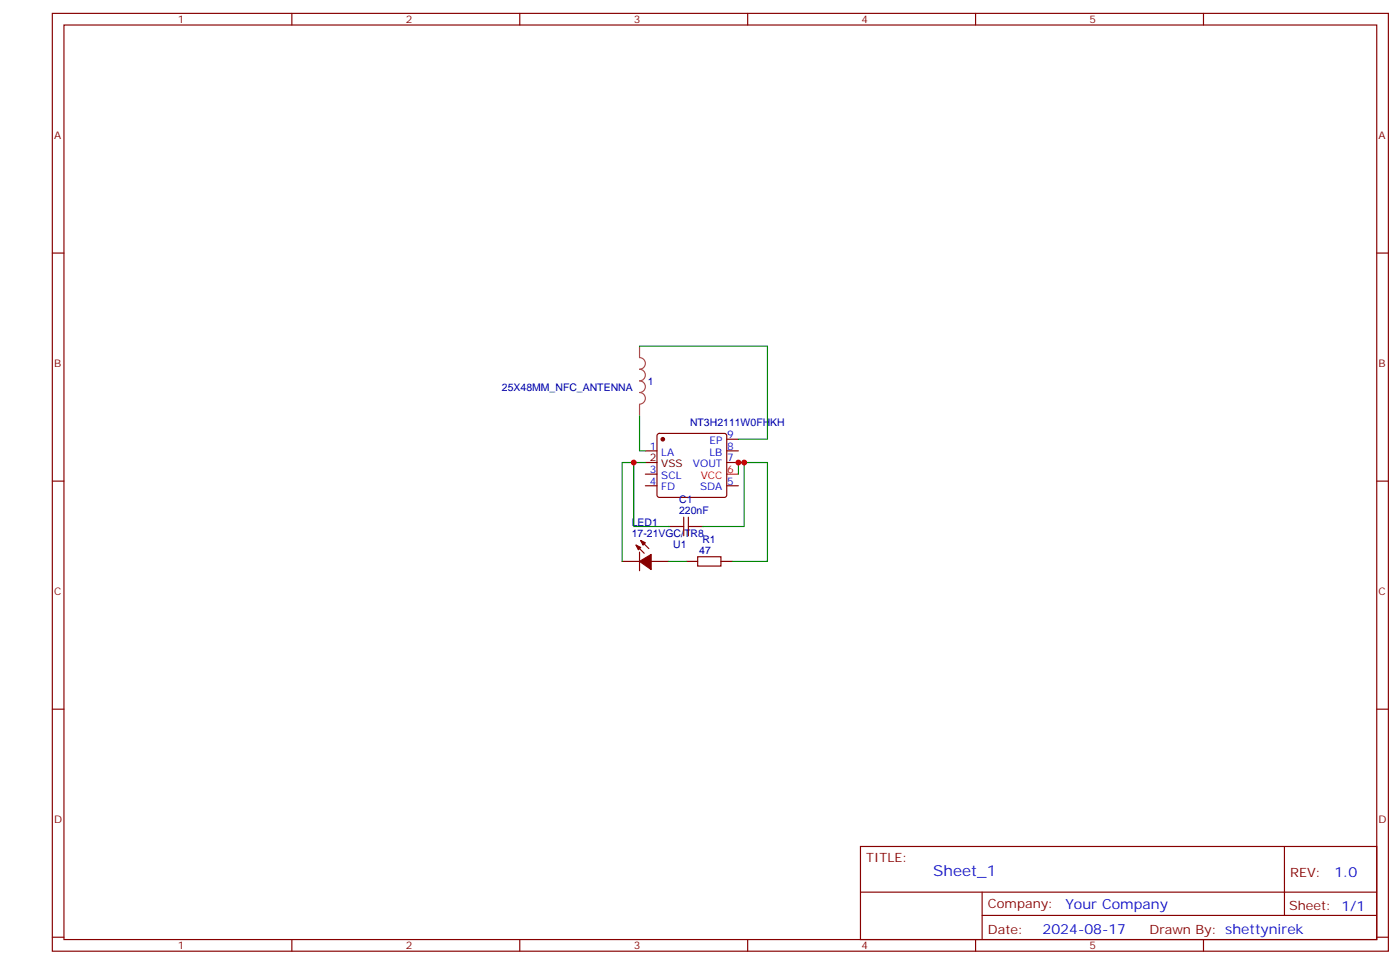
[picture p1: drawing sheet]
<svg xmlns="http://www.w3.org/2000/svg" width="425mm" height="292mm" viewBox="0 0 425 292" stroke-linecap="round" stroke-linejoin="round" font-family="sans-serif">
<g fill="none" stroke="#870000" stroke-width=".35">
<path d="M15.9 4.1h405.3v284.3h-405.3zM19.4 7.6h398.3v277.3h-398.3zM88.5 4.1v3.5M157.7 4.1v3.5M226.8 4.1v3.5M296 4.1v3.5M365.1 4.1v3.5M15.9 76.7h3.5M417.7 76.7h3.5M195.8 136.7h3.5M199.6 131.6l.4-.2h19.8l.5 .2 .2 .5v18l-.2 .5-.5 .2h-19.8l-.5-.2-.2-.5v-18zM220.5 133.2h3.5"/>
<path d="M220.5 136.7h3.5M15.9 145.9h3.5M195.8 147.3h3.5M195.8 143.8h3.5M206.4 159.6h1M207.4 156.8v5.7M208.8 156.8v5.7M208.8 159.6h1.1M220.5 140.2h3.5M220.5 147.3h3.5M417.7 145.9h3.5M188.7 170.2h5.3"/>
<path d="M193 165.3l2.4 2.4M194 167.4v5.6M194.4 163.9l2.4 2.4M197.6 170.2h5.2M211.7 168.8h7v2.8h-7zM15.9 215h3.5M417.7 215h3.5M261.1 256.6h156.6v28.3h-156.6zM389.7 256.7v20.8M261.1 270.5h156.5M298 277.5h119.6M298 270.5v14.1"/>
<path d="M15.9 284.2h3.5M88.5 284.9v3.5M157.7 284.9v3.5M226.8 284.9v3.5M296 284.9v3.5M365.1 284.9v3.5M417.7 284.2h3.5"/>
</g>
<path d="M220.5 143.8h3.5" fill="none" stroke="#f00" stroke-width=".35"/>
<path d="M195.8 140.2h3.5M202.8 159.6h3.6M209.9 159.6h3.5M208.1 170.2h3.6M218.7 170.2h3.5" fill="none" stroke="#000" stroke-width=".35"/>
<g fill="#870000" stroke="#870000" stroke-width=".35">
<path d="M194.4 163.9l1.4 .7-.7 .7z"/>
<path d="M193 165.3l1.4 .7-.7 .7z"/>
<path d="M194 170.2l3.6-2.1v4.6z"/>
<circle cx="201.1" cy="133.2" r=".53"/>
</g>
<path d="M194 108.4a1.76 1.76 0 0 1 1.8 1.8 1.76 1.76 0 0 1-1.8 1.8 1.76 1.76 0 0 1 1.8 1.7 1.76 1.76 0 0 1-1.8 1.8 1.76 1.76 0 0 1 1.8 1.7 1.76 1.76 0 0 1-1.8 1.8 1.76 1.76 0 0 1 1.8 1.8 1.76 1.76 0 0 1-1.8 1.7M194 105v3.4M194 122.6v3.5" fill="none" stroke="#a64a4a" stroke-width=".35"/>
<path d="M194 105h38.8v28.2h-8.8M194 126.1v10.6h1.8M192.3 140.2h-3.6v30M195.8 140.2h-3.5v19.4h10.5M224 143.8v-3.6h1.8v19.4h-12.4M225.8 140.2h7v30h-10.6M202.8 170.2h5.3" fill="none" stroke="#008700" stroke-width=".35"/>
<g fill="#c00">
<circle cx="192.3" cy="140.2" r=".88"/>
<circle cx="224" cy="140.2" r=".88"/>
<circle cx="225.8" cy="140.2" r=".88"/>
</g>
<text font-size="4.6" fill="#00f" x="283.1" y="265.7">Sheet_1</text>
<g font-size="4.2" fill="#00f">
<text x="404.9" y="265.9">1.0</text>
<text x="323.2" y="275.5">Your Company</text>
<text x="316.3" y="283.3">2024-08-17</text>
</g>
<g font-size="3.9" fill="#800">
<text x="262.8" y="261.2">TITLE:</text>
<text x="391.4" y="265.9">REV:</text>
<text x="299.7" y="275.4">Company:</text>
<text x="391.1" y="276">Sheet: 1/1</text>
<text x="299.7" y="283.1">Date:</text>
<text x="348.8" y="283.2">Drawn By: shettynirek</text>
</g>
<g font-size="3.2" fill="#800">
<text x="54" y="7.1">1</text>
<text x="123.1" y="7.1">2</text>
<text x="192.3" y="7.1">3</text>
<text x="261.4" y="7.1">4</text>
<text x="330.6" y="7.1">5</text>
<text x="16.4" y="42.2">A</text>
<text x="418.2" y="42.2">A</text>
<text x="16.4" y="111.3">B</text>
<text x="418.2" y="111.3">B</text>
<text x="16.4" y="180.4">C</text>
<text x="418.2" y="180.4">C</text>
<text x="16.4" y="249.6">D</text>
<text x="418.2" y="249.6">D</text>
<text x="54" y="287.9">1</text>
<text x="123.1" y="287.9">2</text>
<text x="192.3" y="287.9">3</text>
<text x="261.4" y="287.9">4</text>
<text x="330.6" y="287.9">5</text>
</g>
<g font-size="3.2" fill="#000080">
<text x="152.3" y="118.4">25X48MM_NFC_ANTENNA</text>
<text x="196.5" y="116.7">1</text>
<text x="209.4" y="129">NT3H2111W0FHKH</text>
<text x="206" y="155.8">220nF</text>
<text x="206" y="152.5">C1</text>
<text x="191.7" y="159.6">LED1</text>
<text x="191.7" y="162.8">17-21VGC/TR8</text>
<text x="204.3" y="166.1">U1</text>
<text x="212.1" y="167.8">47</text>
<text x="213.1" y="164.5">R1</text>
</g>
<g font-size="3.2" fill="#00f">
<text x="197.1" y="136.3">1</text>
<text x="215.3" y="134.6">EP</text>
<text x="220.7" y="132.8">9</text>
<text x="220.7" y="136.3">8</text>
<text x="197.1" y="143.4">3</text>
<text x="200.6" y="138.1">LA</text>
<text x="210.2" y="141.6">VOUT</text>
<text x="215.2" y="138.1">LB</text>
<text x="220.7" y="139.9">7</text>
<text x="197.1" y="146.9">4</text>
<text x="200.6" y="148.7">FD</text>
<text x="200.6" y="145.2">SCL</text>
<text x="212.4" y="148.7">SDA</text>
<text x="220.7" y="146.9">5</text>
</g>
<g font-size="3.2">
<text x="197.1" y="139.9">2</text>
<text x="200.6" y="141.6">VSS</text>
</g>
<g font-size="3.2" fill="#f00">
<text x="220.7" y="143.4">6</text>
<text x="212.6" y="145.2">VCC</text>
</g>
</svg>
